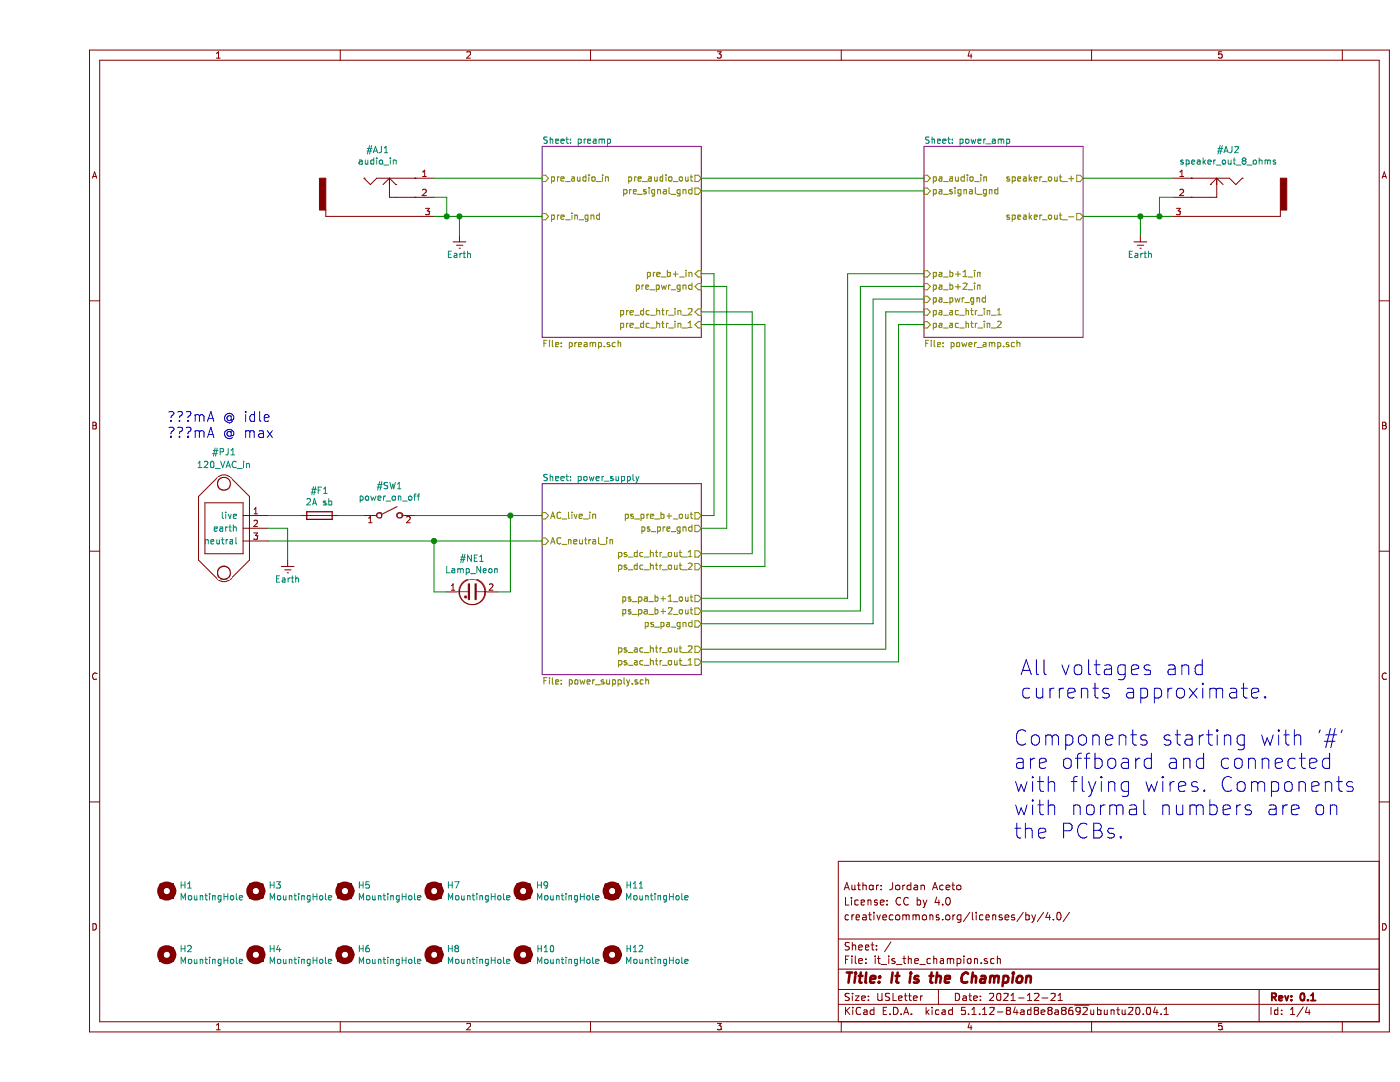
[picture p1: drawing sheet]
EESchema Schematic File Version 4
EELAYER 30 0
EELAYER END
$Descr USLetter 11000 8500
encoding utf-8
Sheet 1 4
Title "It is the Champion"
Date "2021-12-21"
Rev "0.1"
Comp ""
Comment1 "creativecommons.org/licenses/by/4.0/"
Comment2 "License: CC by 4.0"
Comment3 "Author: Jordan Aceto"
Comment4 ""
$EndDescr
$Sheet
S 3950 1150 1250 1500
U 6111610F
F0 "preamp" 50
F1 "preamp.sch" 50
F2 "pre_dc_htr_in_2" I R 5200 2450 50 
F3 "pre_dc_htr_in_1" I R 5200 2550 50 
F4 "pre_b+_in" I R 5200 2150 50 
F5 "pre_audio_in" I L 3950 1400 50 
F6 "pre_audio_out" O R 5200 1400 50 
F7 "pre_in_gnd" I L 3950 1700 50 
F8 "pre_pwr_gnd" I R 5200 2250 50 
F9 "pre_signal_gnd" O R 5200 1500 50 
$EndSheet
$Sheet
S 6950 1150 1250 1500
U 61116994
F0 "power_amp" 50
F1 "power_amp.sch" 50
F2 "speaker_out_+" O R 8200 1400 50 
F3 "speaker_out_-" O R 8200 1700 50 
F4 "pa_b+1_in" I L 6950 2150 50 
F5 "pa_b+2_in" I L 6950 2250 50 
F6 "pa_audio_in" I L 6950 1400 50 
F7 "pa_pwr_gnd" I L 6950 2350 50 
F8 "pa_signal_gnd" I L 6950 1500 50 
F9 "pa_ac_htr_in_1" I L 6950 2450 50 
F10 "pa_ac_htr_in_2" I L 6950 2550 50 
$EndSheet
$Comp
L custom_parts:audio_jack_switch #AJ1
U 1 1
P 2650 1550
F 0 "#AJ1" H 2658 1925 50  0000 C CNN
F 1 "audio_in" H 2658 1834 50  0000 C CNN
F 2 "" H 2650 1600 50  0001 C CNN
F 3 "" H 2650 1600 50  0000 C CNN
	1    2650 1550
	1    0    0    -1  
$EndComp
Wire Wire Line
	3100 1400 3950 1400
Wire Wire Line
	3300 1850 3300 1700
Wire Wire Line
	3200 1700 3100 1700
Wire Wire Line
	3100 1550 3200 1550
Wire Wire Line
	3200 1550 3200 1700
Connection ~ 3200 1700
$Comp
L power:Earth #PWR0101
U 1 1
P 3300 1850
F 0 "#PWR0101" H 3300 1600 50  0001 C CNN
F 1 "Earth" H 3300 1700 50  0000 C CNN
F 2 "" H 3300 1850 50  0001 C CNN
F 3 "~" H 3300 1850 50  0001 C CNN
	1    3300 1850
	1    0    0    -1  
$EndComp
$Comp
L Mechanical:MountingHole H?
U 1 1
P 1000 7000
AR Path="/61116F52/62235943" Ref="H?"  Part="1" 
AR Path="/62235943" Ref="H1"  Part="1" 
F 0 "H1" H 1100 7046 50  0000 L CNN
F 1 "MountingHole" H 1100 6955 50  0000 L CNN
F 2 "MountingHole:MountingHole_3.2mm_M3_DIN965_Pad" H 1000 7000 50  0001 C CNN
F 3 "~" H 1000 7000 50  0001 C CNN
	1    1000 7000
	1    0    0    -1  
$EndComp
$Comp
L Mechanical:MountingHole H?
U 1 1
P 1700 7000
AR Path="/61116F52/62235949" Ref="H?"  Part="1" 
AR Path="/62235949" Ref="H3"  Part="1" 
F 0 "H3" H 1800 7046 50  0000 L CNN
F 1 "MountingHole" H 1800 6955 50  0000 L CNN
F 2 "MountingHole:MountingHole_3.2mm_M3_DIN965_Pad" H 1700 7000 50  0001 C CNN
F 3 "~" H 1700 7000 50  0001 C CNN
	1    1700 7000
	1    0    0    -1  
$EndComp
$Comp
L Mechanical:MountingHole H?
U 1 1
P 1000 7500
AR Path="/61116F52/6223594F" Ref="H?"  Part="1" 
AR Path="/6223594F" Ref="H2"  Part="1" 
F 0 "H2" H 1100 7546 50  0000 L CNN
F 1 "MountingHole" H 1100 7455 50  0000 L CNN
F 2 "MountingHole:MountingHole_3.2mm_M3_DIN965_Pad" H 1000 7500 50  0001 C CNN
F 3 "~" H 1000 7500 50  0001 C CNN
	1    1000 7500
	1    0    0    -1  
$EndComp
$Comp
L Mechanical:MountingHole H?
U 1 1
P 1700 7500
AR Path="/61116F52/62235955" Ref="H?"  Part="1" 
AR Path="/62235955" Ref="H4"  Part="1" 
F 0 "H4" H 1800 7546 50  0000 L CNN
F 1 "MountingHole" H 1800 7455 50  0000 L CNN
F 2 "MountingHole:MountingHole_3.2mm_M3_DIN965_Pad" H 1700 7500 50  0001 C CNN
F 3 "~" H 1700 7500 50  0001 C CNN
	1    1700 7500
	1    0    0    -1  
$EndComp
Wire Wire Line
	8200 1400 8900 1400
Wire Wire Line
	8650 1700 8800 1700
Wire Wire Line
	8650 1700 8200 1700
Connection ~ 8650 1700
Wire Wire Line
	8650 1850 8650 1700
$Comp
L power:Earth #PWR07
U 1 1
P 8650 1850
F 0 "#PWR07" H 8650 1600 50  0001 C CNN
F 1 "Earth" H 8650 1700 50  0000 C CNN
F 2 "" H 8650 1850 50  0001 C CNN
F 3 "~" H 8650 1850 50  0001 C CNN
	1    8650 1850
	1    0    0    -1  
$EndComp
$Comp
L custom_parts:audio_jack_switch #AJ2
U 1 1
P 9350 1550
F 0 "#AJ2" H 9358 1925 50  0000 C CNN
F 1 "speaker_out_8_ohms" H 9358 1834 50  0000 C CNN
F 2 "" H 9350 1600 50  0001 C CNN
F 3 "" H 9350 1600 50  0000 C CNN
	1    9350 1550
	-1   0    0    -1  
$EndComp
Wire Wire Line
	8900 1550 8800 1550
Wire Wire Line
	8800 1550 8800 1700
Connection ~ 8800 1700
Wire Wire Line
	8800 1700 8900 1700
$Comp
L Mechanical:MountingHole H?
U 1 1
P 2400 7000
AR Path="/61116F52/61AF0AF1" Ref="H?"  Part="1" 
AR Path="/61AF0AF1" Ref="H5"  Part="1" 
F 0 "H5" H 2500 7046 50  0000 L CNN
F 1 "MountingHole" H 2500 6955 50  0000 L CNN
F 2 "MountingHole:MountingHole_3.2mm_M3_DIN965_Pad" H 2400 7000 50  0001 C CNN
F 3 "~" H 2400 7000 50  0001 C CNN
	1    2400 7000
	1    0    0    -1  
$EndComp
$Comp
L Mechanical:MountingHole H?
U 1 1
P 3100 7000
AR Path="/61116F52/61AF0AF7" Ref="H?"  Part="1" 
AR Path="/61AF0AF7" Ref="H7"  Part="1" 
F 0 "H7" H 3200 7046 50  0000 L CNN
F 1 "MountingHole" H 3200 6955 50  0000 L CNN
F 2 "MountingHole:MountingHole_3.2mm_M3_DIN965_Pad" H 3100 7000 50  0001 C CNN
F 3 "~" H 3100 7000 50  0001 C CNN
	1    3100 7000
	1    0    0    -1  
$EndComp
$Comp
L Mechanical:MountingHole H?
U 1 1
P 2400 7500
AR Path="/61116F52/61AF0AFD" Ref="H?"  Part="1" 
AR Path="/61AF0AFD" Ref="H6"  Part="1" 
F 0 "H6" H 2500 7546 50  0000 L CNN
F 1 "MountingHole" H 2500 7455 50  0000 L CNN
F 2 "MountingHole:MountingHole_3.2mm_M3_DIN965_Pad" H 2400 7500 50  0001 C CNN
F 3 "~" H 2400 7500 50  0001 C CNN
	1    2400 7500
	1    0    0    -1  
$EndComp
$Comp
L Mechanical:MountingHole H?
U 1 1
P 3100 7500
AR Path="/61116F52/61AF0B03" Ref="H?"  Part="1" 
AR Path="/61AF0B03" Ref="H8"  Part="1" 
F 0 "H8" H 3200 7546 50  0000 L CNN
F 1 "MountingHole" H 3200 7455 50  0000 L CNN
F 2 "MountingHole:MountingHole_3.2mm_M3_DIN965_Pad" H 3100 7500 50  0001 C CNN
F 3 "~" H 3100 7500 50  0001 C CNN
	1    3100 7500
	1    0    0    -1  
$EndComp
$Comp
L Mechanical:MountingHole H?
U 1 1
P 3800 7000
AR Path="/61116F52/61D78666" Ref="H?"  Part="1" 
AR Path="/61D78666" Ref="H9"  Part="1" 
F 0 "H9" H 3900 7046 50  0000 L CNN
F 1 "MountingHole" H 3900 6955 50  0000 L CNN
F 2 "MountingHole:MountingHole_3.2mm_M3_DIN965_Pad" H 3800 7000 50  0001 C CNN
F 3 "~" H 3800 7000 50  0001 C CNN
	1    3800 7000
	1    0    0    -1  
$EndComp
$Comp
L Mechanical:MountingHole H?
U 1 1
P 4500 7000
AR Path="/61116F52/61D7866C" Ref="H?"  Part="1" 
AR Path="/61D7866C" Ref="H11"  Part="1" 
F 0 "H11" H 4600 7046 50  0000 L CNN
F 1 "MountingHole" H 4600 6955 50  0000 L CNN
F 2 "MountingHole:MountingHole_3.2mm_M3_DIN965_Pad" H 4500 7000 50  0001 C CNN
F 3 "~" H 4500 7000 50  0001 C CNN
	1    4500 7000
	1    0    0    -1  
$EndComp
$Comp
L Mechanical:MountingHole H?
U 1 1
P 3800 7500
AR Path="/61116F52/61D78672" Ref="H?"  Part="1" 
AR Path="/61D78672" Ref="H10"  Part="1" 
F 0 "H10" H 3900 7546 50  0000 L CNN
F 1 "MountingHole" H 3900 7455 50  0000 L CNN
F 2 "MountingHole:MountingHole_3.2mm_M3_DIN965_Pad" H 3800 7500 50  0001 C CNN
F 3 "~" H 3800 7500 50  0001 C CNN
	1    3800 7500
	1    0    0    -1  
$EndComp
$Comp
L Mechanical:MountingHole H?
U 1 1
P 4500 7500
AR Path="/61116F52/61D78678" Ref="H?"  Part="1" 
AR Path="/61D78678" Ref="H12"  Part="1" 
F 0 "H12" H 4600 7546 50  0000 L CNN
F 1 "MountingHole" H 4600 7455 50  0000 L CNN
F 2 "MountingHole:MountingHole_3.2mm_M3_DIN965_Pad" H 4500 7500 50  0001 C CNN
F 3 "~" H 4500 7500 50  0001 C CNN
	1    4500 7500
	1    0    0    -1  
$EndComp
Wire Wire Line
	5200 1400 6950 1400
Wire Wire Line
	6950 1500 5200 1500
Wire Wire Line
	3200 1700 3300 1700
Connection ~ 3300 1700
Wire Wire Line
	3300 1700 3950 1700
$Sheet
S 3950 3800 1250 1500
U 61116F52
F0 "power_supply" 50
F1 "power_supply.sch" 50
F2 "AC_live_in" I L 3950 4050 50 
F3 "AC_neutral_in" I L 3950 4250 50 
F4 "ps_pre_b+_out" O R 5200 4050 50 
F5 "ps_pre_gnd" O R 5200 4150 50 
F6 "ps_pa_gnd" O R 5200 4900 50 
F7 "ps_pa_b+1_out" O R 5200 4700 50 
F8 "ps_pa_b+2_out" O R 5200 4800 50 
F9 "ps_dc_htr_out_1" O R 5200 4350 50 
F10 "ps_dc_htr_out_2" O R 5200 4450 50 
F11 "ps_ac_htr_out_2" O R 5200 5100 50 
F12 "ps_ac_htr_out_1" O R 5200 5200 50 
$EndSheet
Wire Wire Line
	6750 2550 6950 2550
Wire Wire Line
	6650 2450 6950 2450
Wire Wire Line
	6550 2350 6950 2350
Wire Wire Line
	6450 2250 6950 2250
Wire Wire Line
	6350 2150 6950 2150
Wire Wire Line
	5700 2550 5200 2550
Wire Wire Line
	5600 2450 5200 2450
Wire Wire Line
	5400 2250 5200 2250
Wire Wire Line
	5300 2150 5200 2150
Wire Wire Line
	6750 5200 6750 2550
Wire Wire Line
	5200 5200 6750 5200
Wire Wire Line
	6650 5100 6650 2450
Wire Wire Line
	5200 5100 6650 5100
Wire Wire Line
	6550 4900 6550 2350
Wire Wire Line
	5200 4900 6550 4900
Wire Wire Line
	6450 4800 5200 4800
Wire Wire Line
	6450 2250 6450 4800
Wire Wire Line
	6350 4700 6350 2150
Wire Wire Line
	5200 4700 6350 4700
Wire Wire Line
	5700 4450 5700 2550
Wire Wire Line
	5200 4450 5700 4450
Wire Wire Line
	5600 4350 5600 2450
Wire Wire Line
	5200 4350 5600 4350
Wire Wire Line
	5400 4150 5400 2250
Wire Wire Line
	5200 4150 5400 4150
Wire Wire Line
	5300 4050 5300 2150
Wire Wire Line
	5200 4050 5300 4050
Wire Wire Line
	3100 4250 1800 4250
Connection ~ 3100 4250
Wire Wire Line
	3100 4250 3100 4650
Wire Wire Line
	3200 4650 3100 4650
Wire Wire Line
	3700 4050 3950 4050
Connection ~ 3700 4050
Wire Wire Line
	3700 4650 3700 4050
Wire Wire Line
	3600 4650 3700 4650
$Comp
L Device:Lamp_Neon #NE1
U 1 1
P 3400 4650
F 0 "#NE1" V 3135 4650 50  0000 C CNN
F 1 "Lamp_Neon" V 3226 4650 50  0000 C CNN
F 2 "" V 3400 4750 50  0001 C CNN
F 3 "~" V 3400 4750 50  0001 C CNN
	1    3400 4650
	0    1    1    0   
$EndComp
$Comp
L Switch:SW_SPST #SW1
U 1 1
P 2750 4050
F 0 "#SW1" H 2750 4285 50  0000 C CNN
F 1 "power_on_off" H 2750 4194 50  0000 C CNN
F 2 "" H 2750 4050 50  0001 C CNN
F 3 "~" H 2750 4050 50  0001 C CNN
	1    2750 4050
	1    0    0    -1  
$EndComp
Text Notes 1000 3450 0    79   ~ 0
???mA @ idle\n???mA @ max
Wire Wire Line
	3950 4250 3100 4250
Wire Wire Line
	2950 4050 3700 4050
Wire Wire Line
	1950 4150 1800 4150
Wire Wire Line
	1950 4400 1950 4150
$Comp
L power:Earth #PWR02
U 1 1
P 1950 4400
F 0 "#PWR02" H 1950 4150 50  0001 C CNN
F 1 "Earth" H 1950 4250 50  0000 C CNN
F 2 "" H 1950 4400 50  0001 C CNN
F 3 "~" H 1950 4400 50  0001 C CNN
	1    1950 4400
	1    0    0    -1  
$EndComp
Wire Wire Line
	2350 4050 2550 4050
Wire Wire Line
	1800 4050 2050 4050
$Comp
L Device:Fuse #F1
U 1 1
P 2200 4050
F 0 "#F1" V 2003 4050 50  0000 C CNN
F 1 "2A sb" V 2094 4050 50  0000 C CNN
F 2 "" V 2130 4050 50  0001 C CNN
F 3 "~" H 2200 4050 50  0001 C CNN
	1    2200 4050
	0    1    1    0   
$EndComp
$Comp
L custom_parts:iec_power_entry #PJ1
U 1 1
P 1450 4150
F 0 "#PJ1" V 850 4150 50  0000 C CNN
F 1 "120_VAC_in" V 950 4150 50  0000 C CNN
F 2 "" V 1450 4150 50  0001 C CNN
F 3 "" V 1450 4150 50  0001 C CNN
	1    1450 4150
	0    -1   1    0   
$EndComp
Text Notes 7650 6600 0    118  ~ 0
Components starting with '#'\nare offboard and connected\nwith flying wires. Components\nwith normal numbers are on\nthe PCBs.
Text Notes 7700 5500 0    118  ~ 0
All voltages and \ncurrents approximate.
$EndSCHEMATC
